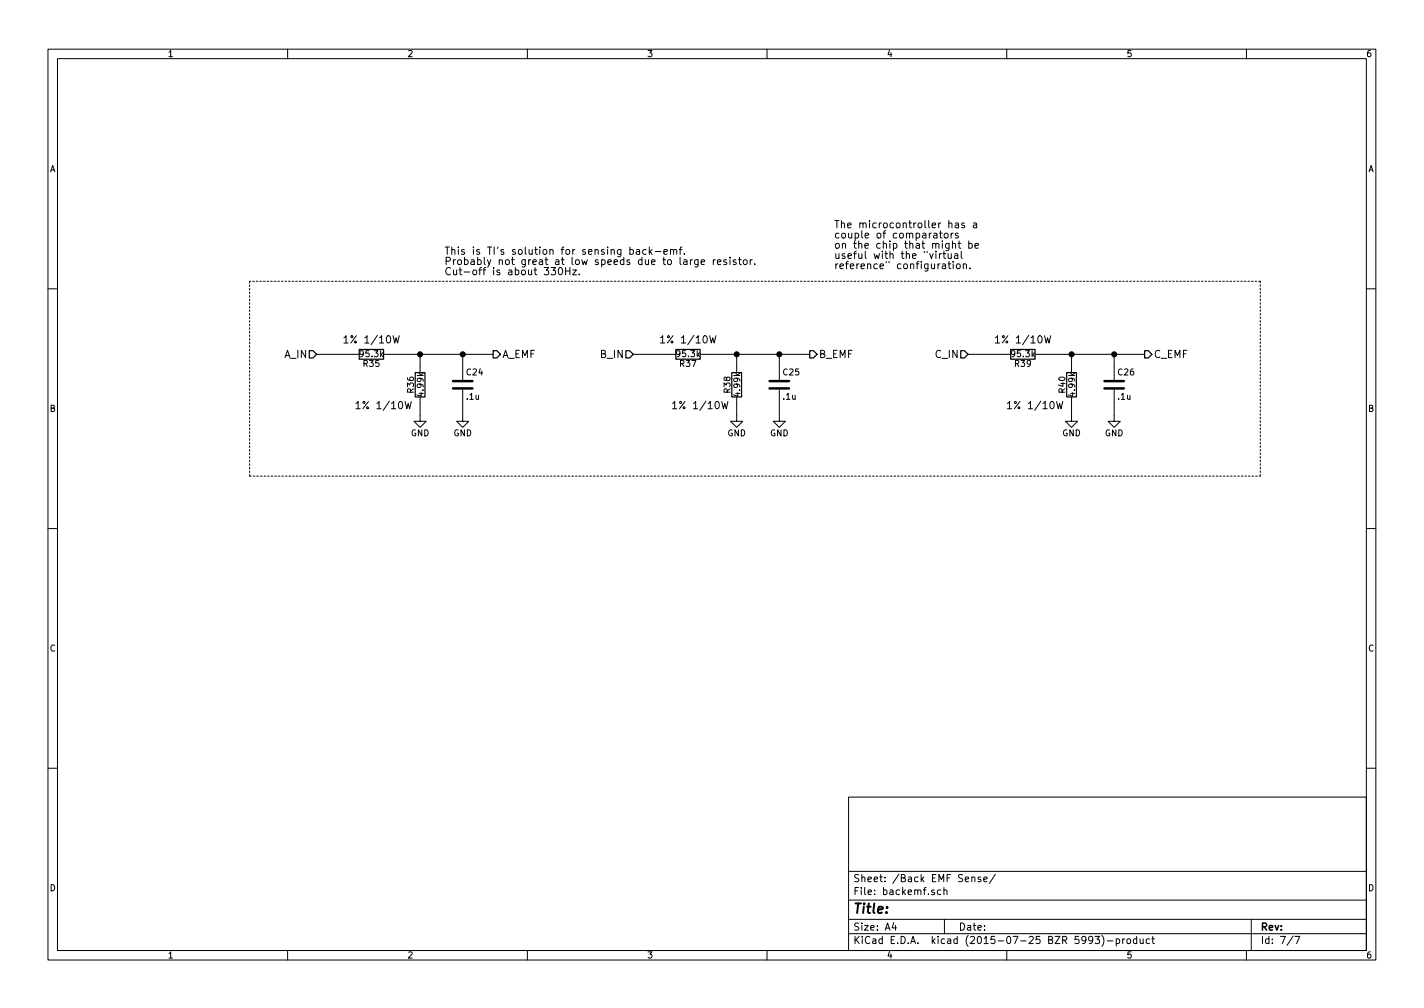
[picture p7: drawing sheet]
EESchema Schematic File Version 2
LIBS:MSCP1726XXSN
LIBS:dual-pmos
LIBS:ADG904BCPZ
LIBS:base
LIBS:NC7WZ07
LIBS:power
LIBS:device
LIBS:transistors
LIBS:conn
LIBS:linear
LIBS:regul
LIBS:74xx
LIBS:cmos4000
LIBS:adc-dac
LIBS:memory
LIBS:xilinx
LIBS:microcontrollers
LIBS:dsp
LIBS:microchip
LIBS:analog_switches
LIBS:motorola
LIBS:texas
LIBS:intel
LIBS:audio
LIBS:interface
LIBS:digital-audio
LIBS:philips
LIBS:display
LIBS:cypress
LIBS:siliconi
LIBS:opto
LIBS:atmel
LIBS:contrib
LIBS:valves
LIBS:FT230XS
LIBS:TMS320F28069MPNT
LIBS:drv8303
LIBS:AD8227ARZ
LIBS:asme-cache
EELAYER 25 0
EELAYER END
$Descr A4 11693 8268
encoding utf-8
Sheet 7 7
Title ""
Date ""
Rev ""
Comp ""
Comment1 ""
Comment2 ""
Comment3 ""
Comment4 ""
$EndDescr
Wire Wire Line
	2600 2900 2900 2900
$Comp
L R R35
U 1 1
P 3050 2900
F 0 "R35" V 3130 2900 50  0000 C CNN
F 1 "95.3k" V 3050 2900 50  0000 C CNN
F 2 "" V 2980 2900 30  0000 C CNN
F 3 "" H 3050 2900 30  0000 C CNN
F 4 "1% 1/10W" V 2900 2900 60  0000 C TNN "Note"
	1    3050 2900
	0    1    1    0   
$EndComp
$Comp
L C C24
U 1 1
P 3800 3150
F 0 "C24" H 3825 3250 50  0000 L CNN
F 1 ".1u" H 3825 3050 50  0000 L CNN
F 2 "" H 3838 3000 30  0000 C CNN
F 3 "" H 3800 3150 60  0000 C CNN
	1    3800 3150
	1    0    0    -1  
$EndComp
Wire Wire Line
	3200 2900 4050 2900
Wire Wire Line
	3450 2900 3450 3000
Wire Wire Line
	3800 2900 3800 3000
Connection ~ 3450 2900
Wire Wire Line
	3800 3300 3800 3400
Wire Wire Line
	3450 3300 3450 3400
Text HLabel 2600 2900 0    60   Input ~ 0
A_IN
Text HLabel 4050 2900 2    60   Output ~ 0
A_EMF
Connection ~ 3800 2900
$Comp
L GND #PWR47
U 1 1
P 3450 3400
F 0 "#PWR47" H 3450 3150 50  0001 C CNN
F 1 "GND" H 3450 3250 50  0000 C CNN
F 2 "" H 3450 3400 60  0000 C CNN
F 3 "" H 3450 3400 60  0000 C CNN
	1    3450 3400
	1    0    0    -1  
$EndComp
$Comp
L GND #PWR48
U 1 1
P 3800 3400
F 0 "#PWR48" H 3800 3150 50  0001 C CNN
F 1 "GND" H 3800 3250 50  0000 C CNN
F 2 "" H 3800 3400 60  0000 C CNN
F 3 "" H 3800 3400 60  0000 C CNN
	1    3800 3400
	1    0    0    -1  
$EndComp
$Comp
L R R36
U 1 1
P 3450 3150
F 0 "R36" V 3530 3150 50  0000 C CNN
F 1 "4.99k" V 3450 3150 50  0000 C CNN
F 2 "" V 3380 3150 30  0000 C CNN
F 3 "" H 3450 3150 30  0000 C CNN
F 4 "1% 1/10W" H 3750 3350 60  0000 C TNN "Note"
	1    3450 3150
	-1   0    0    1   
$EndComp
Wire Wire Line
	5200 2900 5500 2900
$Comp
L R R37
U 1 1
P 5650 2900
F 0 "R37" V 5730 2900 50  0000 C CNN
F 1 "95.3k" V 5650 2900 50  0000 C CNN
F 2 "" V 5580 2900 30  0000 C CNN
F 3 "" H 5650 2900 30  0000 C CNN
F 4 "1% 1/10W" V 5500 2900 60  0000 C TNN "Note"
	1    5650 2900
	0    1    1    0   
$EndComp
$Comp
L C C25
U 1 1
P 6400 3150
F 0 "C25" H 6425 3250 50  0000 L CNN
F 1 ".1u" H 6425 3050 50  0000 L CNN
F 2 "" H 6438 3000 30  0000 C CNN
F 3 "" H 6400 3150 60  0000 C CNN
	1    6400 3150
	1    0    0    -1  
$EndComp
Wire Wire Line
	5800 2900 6650 2900
Wire Wire Line
	6050 2900 6050 3000
Wire Wire Line
	6400 2900 6400 3000
Connection ~ 6050 2900
Wire Wire Line
	6400 3300 6400 3400
Wire Wire Line
	6050 3300 6050 3400
Text HLabel 5200 2900 0    60   Input ~ 0
B_IN
Text HLabel 6650 2900 2    60   Output ~ 0
B_EMF
Connection ~ 6400 2900
$Comp
L GND #PWR49
U 1 1
P 6050 3400
F 0 "#PWR49" H 6050 3150 50  0001 C CNN
F 1 "GND" H 6050 3250 50  0000 C CNN
F 2 "" H 6050 3400 60  0000 C CNN
F 3 "" H 6050 3400 60  0000 C CNN
	1    6050 3400
	1    0    0    -1  
$EndComp
$Comp
L GND #PWR50
U 1 1
P 6400 3400
F 0 "#PWR50" H 6400 3150 50  0001 C CNN
F 1 "GND" H 6400 3250 50  0000 C CNN
F 2 "" H 6400 3400 60  0000 C CNN
F 3 "" H 6400 3400 60  0000 C CNN
	1    6400 3400
	1    0    0    -1  
$EndComp
$Comp
L R R38
U 1 1
P 6050 3150
F 0 "R38" V 6130 3150 50  0000 C CNN
F 1 "4.99k" V 6050 3150 50  0000 C CNN
F 2 "" V 5980 3150 30  0000 C CNN
F 3 "" H 6050 3150 30  0000 C CNN
F 4 "1% 1/10W" H 6350 3350 60  0000 C TNN "Note"
	1    6050 3150
	-1   0    0    1   
$EndComp
Wire Wire Line
	7950 2900 8250 2900
$Comp
L R R39
U 1 1
P 8400 2900
F 0 "R39" V 8480 2900 50  0000 C CNN
F 1 "95.3k" V 8400 2900 50  0000 C CNN
F 2 "" V 8330 2900 30  0000 C CNN
F 3 "" H 8400 2900 30  0000 C CNN
F 4 "1% 1/10W" V 8250 2900 60  0000 C TNN "Note"
	1    8400 2900
	0    1    1    0   
$EndComp
$Comp
L C C26
U 1 1
P 9150 3150
F 0 "C26" H 9175 3250 50  0000 L CNN
F 1 ".1u" H 9175 3050 50  0000 L CNN
F 2 "" H 9188 3000 30  0000 C CNN
F 3 "" H 9150 3150 60  0000 C CNN
	1    9150 3150
	1    0    0    -1  
$EndComp
Wire Wire Line
	8550 2900 9400 2900
Wire Wire Line
	8800 2900 8800 3000
Wire Wire Line
	9150 2900 9150 3000
Connection ~ 8800 2900
Wire Wire Line
	9150 3300 9150 3400
Wire Wire Line
	8800 3300 8800 3400
Text HLabel 7950 2900 0    60   Input ~ 0
C_IN
Text HLabel 9400 2900 2    60   Output ~ 0
C_EMF
Connection ~ 9150 2900
$Comp
L GND #PWR51
U 1 1
P 8800 3400
F 0 "#PWR51" H 8800 3150 50  0001 C CNN
F 1 "GND" H 8800 3250 50  0000 C CNN
F 2 "" H 8800 3400 60  0000 C CNN
F 3 "" H 8800 3400 60  0000 C CNN
	1    8800 3400
	1    0    0    -1  
$EndComp
$Comp
L GND #PWR52
U 1 1
P 9150 3400
F 0 "#PWR52" H 9150 3150 50  0001 C CNN
F 1 "GND" H 9150 3250 50  0000 C CNN
F 2 "" H 9150 3400 60  0000 C CNN
F 3 "" H 9150 3400 60  0000 C CNN
	1    9150 3400
	1    0    0    -1  
$EndComp
$Comp
L R R40
U 1 1
P 8800 3150
F 0 "R40" V 8880 3150 50  0000 C CNN
F 1 "4.99k" V 8800 3150 50  0000 C CNN
F 2 "" V 8730 3150 30  0000 C CNN
F 3 "" H 8800 3150 30  0000 C CNN
F 4 "1% 1/10W" H 9100 3350 60  0000 C TNN "Note"
	1    8800 3150
	-1   0    0    1   
$EndComp
Wire Notes Line
	2050 2300 2050 3900
Wire Notes Line
	2050 3900 10350 3900
Wire Notes Line
	10350 3900 10350 2300
Wire Notes Line
	10350 2300 2050 2300
Text Notes 3650 2250 0    60   ~ 0
This is TI's solution for sensing back-emf.\nProbably not great at low speeds due to large resistor.\nCut-off is about 330Hz.
Text Notes 6850 2200 0    60   ~ 0
The microcontroller has a\ncouple of comparators\non the chip that might be\nuseful with the "virtual\nreference" configuration.
$EndSCHEMATC
